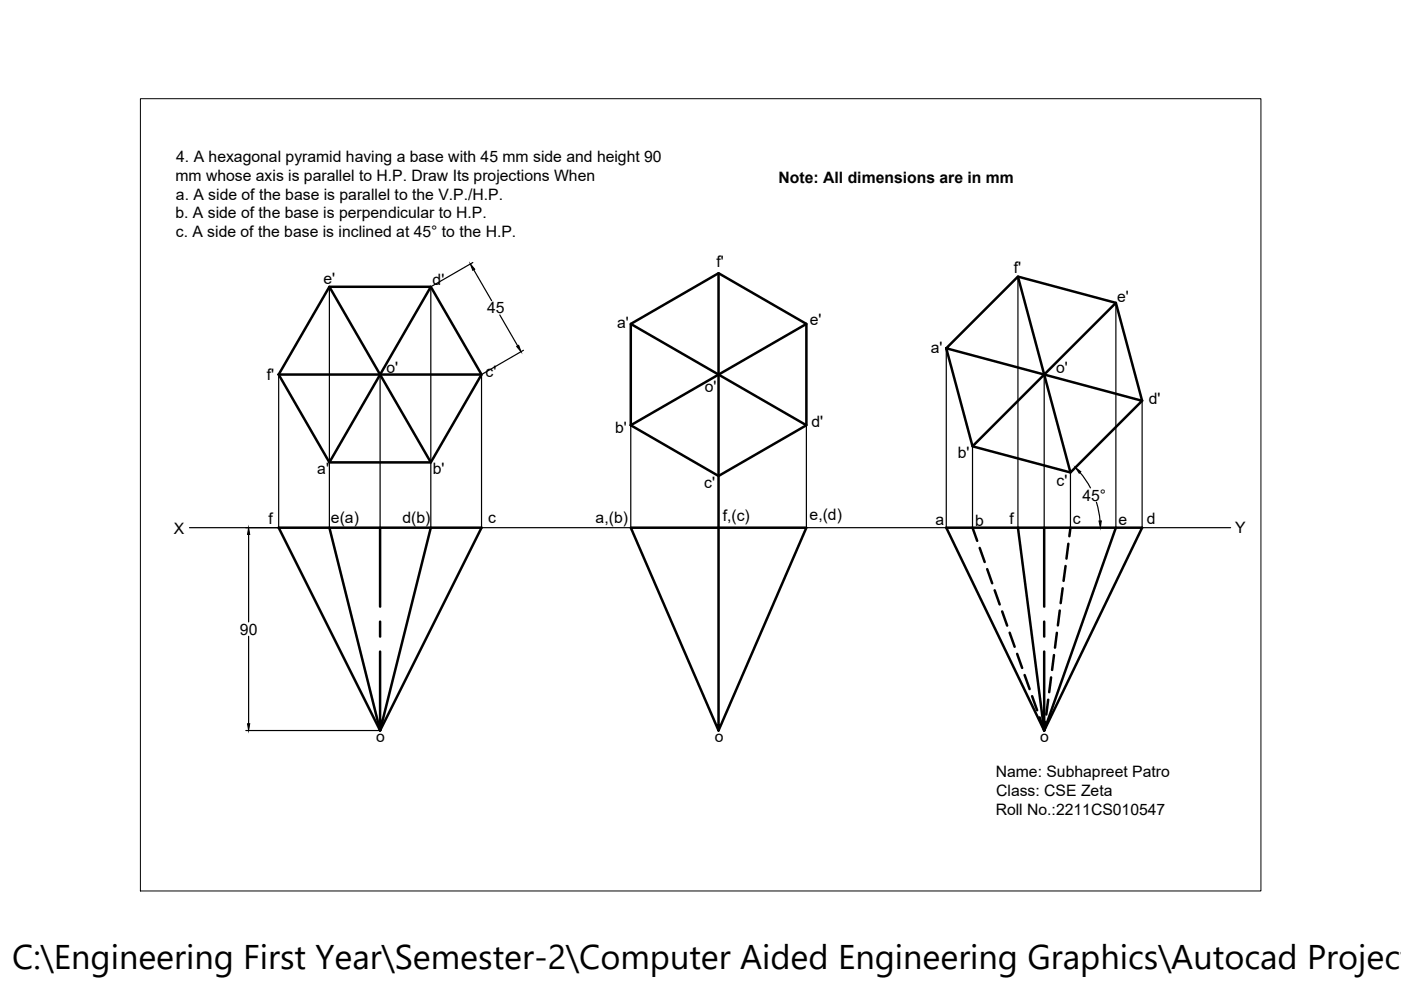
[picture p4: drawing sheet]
<svg xmlns="http://www.w3.org/2000/svg" width="297mm" height="210mm" viewBox="0 0 297 210" stroke-linecap="round" stroke-linejoin="round" font-family="sans-serif">
<!-- layer: 0 -->
<g fill="none" stroke="#000" stroke-width=".25">
<path d="M100.3 55.7l-8.7 5M100.4 57.2l3.8 6.5M215.8 58.6v53.3M59.1 79.4v32.5M69.8 60.8v51.1M80.6 79.4v32.5M91.3 60.8v51.1M102.1 79.4v32.5M106 66.8l3.8 6.5M111 74.3l-8.7 5M200.6 73.8v38.1M221.4 79.4v32.5"/>
<path d="M236.6 64.2v47.7M133.7 90.2v21.7h37.3v-21.7M206.2 94.6v17.3M242.2 85v26.9M40.2 111.9h220.7M52.7 113.3v18.6M227 100.2v11.7M229 100.2l1.2 1.5 1 1.8M232.5 106.5l.4 1.7 .3 2.2M52.7 134.9v18.6M52.1 154.9h28.2"/>
</g>
<g fill="none" stroke="#000" stroke-width=".53">
<path d="M152.3 57.9v97l18.7-43h-37.3l18.6 43M215.8 58.6l11.2 41.6M59.1 79.4h43M69.8 60.8h21.5l10.8 18.6-10.8 18.6h-21.5l-10.7-18.6zM69.8 60.8l21.5 37.2M91.3 60.8l-21.5 37.2M133.7 68.7l18.6-10.8 18.7 10.8v21.5l-18.7 10.7-18.6-10.7zM133.7 68.7l37.3 21.5M171 68.7l-37.3 21.5M200.6 73.8l41.6 11.2-15.2 15.2-20.8-5.6-5.6-20.8 15.2-15.2 20.8 5.6 5.6 20.8M236.6 64.2l-30.4 30.4M69.8 111.9l10.8 43 21.5-43h-43l21.5 43"/>
<path d="M80.6 111.9v16.7M91.3 111.9l-10.7 43v-16.8M206.2 111.9l1 2.8M207.7 116.2l1.1 3M215.8 111.9l5.6 43 15.2-43M221.4 111.9v16.7M226.5 115.3l-.4 3.1M227 111.9l-.3 1.8M80.6 131.8v3.2M209.3 120.7l1.1 3M210.9 125.2l1 3M212.5 129.6l1 3"/>
<path d="M214.1 134.1l1 3M215.7 138.6l1 3M221.4 138.1v16.8l20.8-43h-41.6l20.8 43M221.4 131.8v3.2M223.5 138.9l-.4 3.1M224.1 134.2l-.4 3.1M224.7 129.4l-.4 3.2M225.3 124.7l-.4 3.2M225.9 120l-.4 3.2M217.2 143.1l1.1 3M218.8 147.6l1.1 3M220.4 152.1l1 2.8"/>
<path d="M221.6 153.1l-.2 1.8M222.2 148.4l-.4 3.1M222.8 143.6l-.4 3.2"/>
</g>
<path d="M99.7 56l1 1.1-.5 .2zM109.5 73.5l.5-.3 .5 1.4zM52.7 111.9l.2 1.4h-.4zM228 99.1l1.2 .9-.4 .3zM233 110.5l.5-.1-.2 1.5zM52.5 153.5h.4l-.2 1.4z" fill="#000" stroke="#000" stroke-width=".21"/>
<path d="M29.8 20.9h237.5v168h-237.5z" fill="none" stroke="#000" stroke-width=".21"/>
<text font-size="7.3" x="2.6" y="205.5">C:\Engineering First Year\Semester-2\Computer Aided Engineering Graphics\Autocad Project</text>
<g font-size="3.3">
<text x="37.4" y="34.3">4. A hexagonal pyramid having a base with 45 mm side and height 90</text>
<text x="37.2" y="38.3">mm whose axis is parallel to H.P. Draw Its projections When</text>
<text x="165.1" y="38.9">Note: All dimensions are in mm</text>
<text x="37.2" y="46.3">b. A side of the base is perpendicular to H.P.</text>
<text x="37.3" y="42.3">a. A side of the base is parallel to the V.P./H.P.</text>
<text x="37.3" y="50.3">c. A side of the base is inclined at 45° to the H.P.</text>
<text x="151.9" y="56.6">f'</text>
<text x="215" y="57.9">f'</text>
<text x="68.6" y="60.3">e'</text>
<text x="91.7" y="60.5">d'</text>
<text x="236.9" y="63.9">e'</text>
<text x="103.3" y="66.4">45</text>
<text x="130.8" y="69.6">a'</text>
<text x="171.7" y="68.9">e'</text>
<text x="197.3" y="74.8">a'</text>
<text x="56.6" y="80.5">f'</text>
<text x="81.9" y="79">o'</text>
<text x="102.9" y="80">c'</text>
<text x="149.4" y="83.2">o'</text>
<text x="223.9" y="79.2">o'</text>
<text x="243.6" y="85.6">d'</text>
<text x="130.4" y="91.8">b'</text>
<text x="172" y="90.5">d'</text>
<text x="67.3" y="100.5">a'</text>
<text x="91.8" y="100.6">b'</text>
<text x="203.1" y="97.1">b'</text>
<text x="149.3" y="103.5">c'</text>
<text x="224" y="103">c'</text>
<text x="229.5" y="106.2">45°</text>
<text x="36.9" y="113.2">X</text>
<text x="56.9" y="111.1">f</text>
<text x="70.2" y="110.8">e(a)</text>
<text x="85.4" y="110.8">d(b)</text>
<text x="103.5" y="110.8">c</text>
<text x="126.3" y="110.9">a,(b)</text>
<text x="153.2" y="110.5">f,(c)</text>
<text x="171.6" y="110.4">e,(d)</text>
<text x="198.3" y="111.3">a</text>
<text x="206.7" y="111.4">b</text>
<text x="214" y="111.1">f</text>
<text x="227.5" y="111.1">c</text>
<text x="237.2" y="111.4">e</text>
<text x="243.2" y="111">d</text>
<text x="261.9" y="113.1">Y</text>
<text x="50.9" y="134.6">90</text>
<text x="79.8" y="157.3">o</text>
<text x="151.6" y="157.3">o</text>
<text x="220.5" y="157.3">o</text>
<text x="211.1" y="164.8">Name: Subhapreet Patro</text>
<text x="211.1" y="172.9">Roll No.:2211CS010547</text>
<text x="211.2" y="168.8">Class: CSE Zeta</text>
</g>
</svg>
